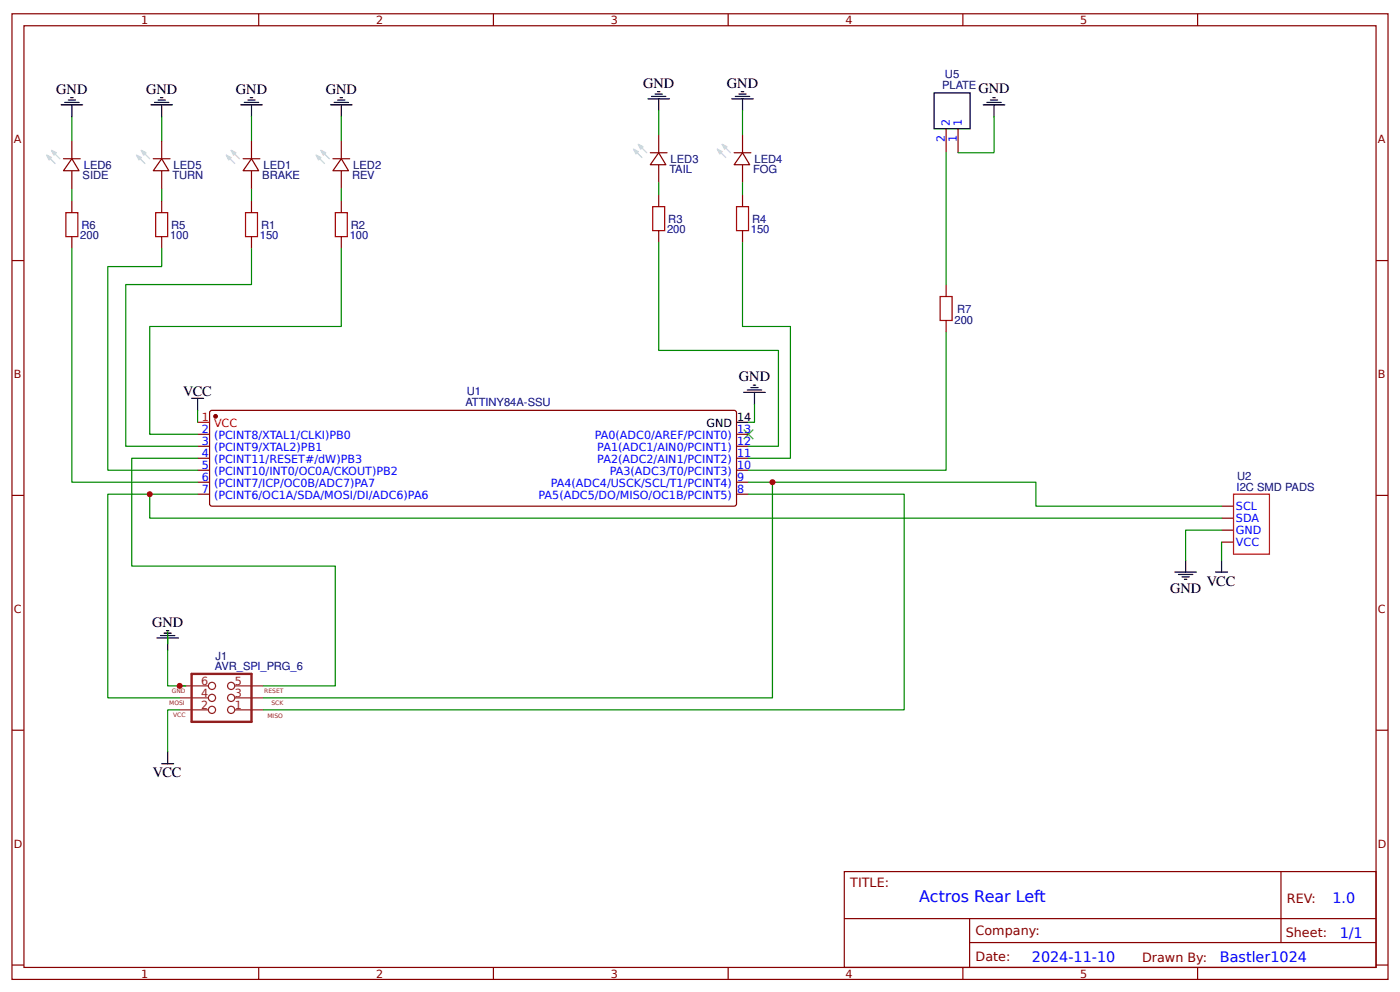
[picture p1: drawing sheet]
<svg xmlns="http://www.w3.org/2000/svg" width="309mm" height="219mm" viewBox="0 0 309 219" stroke-linecap="round" stroke-linejoin="round" font-family="sans-serif">
<g fill="none" stroke="#800" stroke-width=".26">
<path d="M2.6 3h304.1v213.3h-304.1zM5.3 5.7h298.7v208h-298.7zM57.1 3v2.7M109 3v2.7M160.9 3v2.7M212.7 3v2.7M264.6 3v2.7M14 35.1h3.7M15.9 35.1l1.6 2.6h-3.5zM15.9 31.1v4M15.9 37.7v4M33.9 35.1h3.7"/>
<path d="M35.7 35.1l1.6 2.6h-3.4zM35.7 31.1v4M35.7 37.7v4M53.7 35.1h3.7M55.6 35.1l1.5 2.6h-3.4zM55.6 31.1v4M55.6 37.7v4M73.6 35.1h3.7M75.4 35.1l1.6 2.6h-3.4zM75.4 31.1v4M75.4 37.7v4M143.7 33.7h3.7"/>
<path d="M145.5 33.7l1.6 2.7h-3.4zM145.5 29.8v3.9M145.5 36.4v3.9M162.2 33.7h3.7M164 33.7l1.6 2.7h-3.4zM164 29.8v3.9M164 36.4v3.9M209 28.4v5.3M211.7 28.4v5.3M2.6 57.5h2.7M15.9 44.3v2.7M15.9 52.3v2.6"/>
<path d="M35.7 44.3v2.7M35.7 52.3v2.6M55.6 44.3v2.7M55.6 52.3v2.6M75.4 44.3v2.7M75.4 52.3v2.6M145.5 43v2.6M145.5 50.9v2.7M164 43v2.6M164 50.9v2.7M304 57.5h2.7M209 62.8v2.7"/>
<path d="M209 70.8v2.6M43.7 95.9h2.6M43.7 98.6h2.6M46.6 90.7l115.6-.1 .3 .1 .2 .4v20.2l-.1 .2-.4 .3h-115.4l-.2-.1-.3-.4v-20.2zM162.7 95.9h2.7M162.7 98.6h2.7M2.6 109.4h2.7M43.7 101.2h2.6M43.7 103.8h2.6M43.7 106.5h2.6M43.7 109.1h2.6M162.7 101.2h2.7"/>
<path d="M162.7 103.8h2.7M162.7 106.5h2.7M162.7 109.1h2.7M269.9 119.7h2.6M269.9 117.1h2.6M269.9 114.4h2.6M269.9 111.8h2.6M304 109.4h2.7M2.6 161.3h2.7M304 161.3h2.7M186.5 192.5h117.5v21.2h-117.5zM283 192.5v15.7"/>
<path d="M2.6 213.1h2.7M57.1 213.7v2.6M109 213.7v2.6M160.9 213.7v2.6M186.6 202.9h117.3M212.7 213.7v2.6M214.2 208.2h89.7M214.2 202.9v10.6M264.6 213.7v2.6M304 213.1h2.7"/>
</g>
<path d="M164.3 94.9l2.1 2.1zM166.4 94.9l-2.1 2.1z" fill="#000" stroke="#3c3" stroke-width=".26"/>
<circle cx="47.6" cy="91.9" r=".4" fill="#800" stroke="#800" stroke-width=".26"/>
<path d="M43.7 93.3h2.6M272.5 109.1h8v13.3h-8z" fill="none" stroke="#f00" stroke-width=".26"/>
<g fill="none" stroke="#000" stroke-width=".26">
<path d="M13.5 23.2h4.8M14.3 22.6h3.2M15.1 22.1h1.6M15.6 21.6h.5M15.9 23.2v2.6M33.3 23.2h4.8M34.1 22.6h3.2M34.9 22.1h1.6M35.5 21.6h.5M35.7 23.2v2.6M53.2 23.2h4.7M54 22.6h3.1"/>
<path d="M54.8 22.1h1.6M55.3 21.6h.5M55.6 23.2v2.6M73 23.2h4.8M73.8 22.6h3.2M74.6 22.1h1.6M75.1 21.6h.6M75.4 23.2v2.6M143.1 21.8h4.8M143.9 21.3h3.2M144.7 20.8h1.6M145.3 20.2h.5"/>
<path d="M145.5 21.8v2.7M161.7 21.8h4.7M162.5 21.3h3.1M163.2 20.8h1.6M163.8 20.2h.5M164 21.8v2.7M206.4 20.5h7.9v7.9h-7.9zM217.2 23.2h4.8M218 22.6h3.2M218.8 22.1h1.6M219.3 21.6h.6M219.6 23.2v2.6"/>
<path d="M42.3 88h2.7M43.7 88v2.6M162.7 93.3h2.7M164.3 86.7h4.8M165.1 86.1h3.2M165.9 85.6h1.6M166.4 85.1h.6M166.7 86.7v2.6M36.2 139.8h1.6M36.8 139.3h.5M259.6 126.3h4.7M260.3 126.9h3.2"/>
<path d="M261.1 127.4h1.6M261.7 127.9h.5M261.9 123.7v2.6M268.6 126.3h2.6M269.9 123.7v2.6M34.7 140.9h4.7M35.5 140.4h3.1M37 140.9v2.6M35.7 168.7h2.7M37 166v2.7"/>
</g>
<path d="M42.3 148.8h13.3v10.6h-13.3z" fill="none" stroke="#8d2323" stroke-width=".53"/>
<g fill="none" stroke="#8d2323" stroke-width=".26">
<path d="M39.7 156.8h6.3M39.7 154.1h6.3M39.7 151.5h6.3M51.9 156.8h6.3M51.9 154.1h6.3M51.9 151.5h6.3"/>
<circle cx="46.8" cy="156.8" r=".79"/>
<circle cx="46.8" cy="154.1" r=".79"/>
<circle cx="46.8" cy="151.5" r=".79"/>
<circle cx="51.1" cy="154.1" r=".79"/>
<circle cx="51.1" cy="156.8" r=".79"/>
<circle cx="51.1" cy="151.5" r=".79"/>
</g>
<g fill="none" stroke="#080" stroke-width=".26">
<path d="M15.9 25.8v5.3M35.7 25.8v5.3M55.6 25.8v5.3M75.4 25.8v5.3M145.5 24.5v5.3M164 24.5v5.3M209 33.7v29.1M219.6 25.8v7.9h-7.9M15.9 54.9v51.6h27.8M15.9 41.7v2.6M35.7 54.9v4h-11.9v44.9h19.9M35.7 41.7v2.6"/>
<path d="M55.6 54.9v7.9h-27.8v35.8h15.9M55.6 41.7v2.6M75.4 54.9v17.2h-42.3v23.8h10.6M75.4 41.7v2.6M145.5 53.6v23.8h26.5v21.2h-6.6M145.5 40.3v2.7M164 53.6v18.5h10.6v29.1h-9.2M164 40.3v2.7M209 73.4v30.4h-43.6M43.7 90.6v2.7M166.7 89.3v4h-1.3M33.1 109.1v5.3h236.8"/>
<path d="M43.7 109.1h-19.9v45h15.9M43.7 101.2h-14.6v23.8h45v26.5h-15.9M165.4 109.1h34.4v47.7h-141.6M165.4 106.5h63.5v5.3h41M170.7 106.5v47.6h-112.5M269.9 117.1h-8v6.6M269.9 119.7v4M37 139.6v2.6M37 143.5v8h4M39.7 156.8h-2.7v9.2"/>
</g>
<g fill="none" stroke="#ccc" stroke-width=".26">
<path d="M10.3 34.3l1.1 .5-.6 .5zM10.3 34.3l1.9 1.8M11.4 33.2l1 .5-.5 .6zM11.4 33.2l1.8 1.9M30.2 34.3l1 .5-.5 .5zM30.2 34.3l1.8 1.8M31.2 33.2l1.1 .5-.6 .6zM31.2 33.2l1.9 1.9M50 34.3l1.1 .5-.6 .5zM50 34.3l1.9 1.8M51.1 33.2l1 .5-.5 .6zM51.1 33.2l1.8 1.9"/>
<path d="M69.8 34.3l1.1 .5-.5 .5zM69.8 34.3l1.9 1.8M70.9 33.2l1.1 .5-.6 .6zM70.9 33.2l1.9 1.9M140 32.9l1 .6-.5 .5zM140 32.9l1.8 1.9M141 31.9l1.1 .5-.5 .5zM141 31.9l1.9 1.8M158.5 32.9l1 .6-.5 .5zM158.5 32.9l1.8 1.9M159.5 31.9l1.1 .5-.5 .5zM159.5 31.9l1.9 1.8"/>
</g>
<path d="M14.6 47h2.6v5.3h-2.6zM34.4 47h2.6v5.3h-2.6zM54.2 47h2.7v5.3h-2.7zM74.1 47h2.6v5.3h-2.6zM144.2 45.6h2.6v5.3h-2.6zM162.7 45.6h2.7v5.3h-2.7zM207.7 65.5h2.6v5.3h-2.6z" fill="none" stroke="#a00000" stroke-width=".26"/>
<g fill="#c00">
<circle cx="170.7" cy="106.5" r=".66"/>
<circle cx="39.7" cy="151.5" r=".66"/>
<circle cx="33.1" cy="109.1" r=".66"/>
</g>
<text font-size="3.5" fill="#00f" x="203.1" y="199.3">Actros Rear Left</text>
<g font-size="3.2">
<text x="12.4" y="20.7">GND</text>
<text x="32.3" y="20.7">GND</text>
<text x="52.1" y="20.7">GND</text>
<text x="72" y="20.7">GND</text>
<text x="142.1" y="19.4">GND</text>
<text x="160.6" y="19.4">GND</text>
<text x="216.2" y="20.5">GND</text>
<text x="40.5" y="87.4">VCC</text>
<text x="163.2" y="84.2">GND</text>
<text x="258.5" y="131">GND</text>
<text x="266.6" y="129.4">VCC</text>
<text x="33.6" y="138.4">GND</text>
<text x="33.8" y="171.7">VCC</text>
</g>
<g font-size="3.2" fill="#00f">
<text x="294.4" y="199.4">1.0</text>
<text x="296" y="207.2">1/1</text>
<text x="228" y="212.5">2024-11-10</text>
<text x="269.5" y="212.4">Bastler1024</text>
</g>
<g font-size="2.8" fill="#800">
<text x="187.9" y="195.9">TITLE:</text>
<text x="284.3" y="199.4">REV:</text>
<text x="215.5" y="206.6">Company:</text>
<text x="284.1" y="207">Sheet:</text>
<text x="215.5" y="212.3">Date:</text>
<text x="252.3" y="212.4">Drawn By:</text>
</g>
<g font-size="2.5" fill="#800">
<text x="31.2" y="5.3">1</text>
<text x="83.1" y="5.3">2</text>
<text x="134.9" y="5.3">3</text>
<text x="186.8" y="5.3">4</text>
<text x="238.7" y="5.3">5</text>
<text x="3" y="31.6">A</text>
<text x="304.4" y="31.6">A</text>
<text x="3" y="83.5">B</text>
<text x="304.4" y="83.5">B</text>
<text x="3" y="135.3">C</text>
<text x="304.4" y="135.3">C</text>
<text x="3" y="187.2">D</text>
<text x="304.4" y="187.2">D</text>
<text x="31.2" y="215.9">1</text>
<text x="83.1" y="215.9">2</text>
<text x="134.9" y="215.9">3</text>
<text x="186.8" y="215.9">4</text>
<text x="238.7" y="215.9">5</text>
</g>
<g font-size="2.5" fill="#000080">
<text x="208.8" y="17.3">U5</text>
<text x="208.2" y="19.7">PLATE</text>
<text x="148.2" y="35.9">LED3</text>
<text x="166.7" y="35.9">LED4</text>
<text x="18.3" y="39.6">SIDE</text>
<text x="18.5" y="37.2">LED6</text>
<text x="38.1" y="39.6">TURN</text>
<text x="38.4" y="37.2">LED5</text>
<text x="57.9" y="39.6">BRAKE</text>
<text x="58.2" y="37.2">LED1</text>
<text x="77.8" y="39.6">REV</text>
<text x="78.1" y="37.2">LED2</text>
<text x="147.9" y="38.3">TAIL</text>
<text x="166.4" y="38.3">FOG</text>
<text x="17.7" y="52.9">200</text>
<text x="18" y="50.5">R6</text>
<text x="37.6" y="52.9">100</text>
<text x="37.8" y="50.5">R5</text>
<text x="57.4" y="52.9">150</text>
<text x="57.7" y="50.5">R1</text>
<text x="77.3" y="52.9">100</text>
<text x="77.5" y="50.5">R2</text>
<text x="147.4" y="51.5">200</text>
<text x="147.6" y="49.1">R3</text>
<text x="165.9" y="51.5">150</text>
<text x="166.2" y="49.1">R4</text>
<text x="210.9" y="71.5">200</text>
<text x="211.5" y="69">R7</text>
<text x="102.8" y="89.7">ATTINY84A-SSU</text>
<text x="103.1" y="87.3">U1</text>
<text x="273.3" y="106">U2</text>
<text x="273.2" y="108.3">I2C SMD PADS</text>
<text x="47.5" y="148">AVR_SPI_PRG_6</text>
<text x="47.6" y="145.7">J1</text>
</g>
<g font-size="2.5" fill="#00f">
<text x="209.8" y="27.9" transform="rotate(-90 209.8 27.9)">2</text>
<text x="212.5" y="27.9" transform="rotate(-90 212.5 27.9)">1</text>
<text x="208.8" y="31.3" transform="rotate(-90 208.8 31.3)">2</text>
<text x="211.4" y="31.3" transform="rotate(-90 211.4 31.3)">1</text>
<text x="44.6" y="95.6">2</text>
<text x="162.9" y="95.6">13</text>
<text x="44.6" y="98.3">3</text>
<text x="44.6" y="100.9">4</text>
<text x="47.3" y="97">(PCINT8/XTAL1/CLKI)PB0</text>
<text x="47.3" y="99.6">(PCINT9/XTAL2)PB1</text>
<text x="131.4" y="97">PA0(ADC0/AREF/PCINT0)</text>
<text x="132" y="99.6">PA1(ADC1/AIN0/PCINT1)</text>
<text x="162.9" y="100.9">11</text>
<text x="162.9" y="98.3">12</text>
<text x="44.6" y="103.6">5</text>
<text x="44.6" y="106.2">6</text>
<text x="47.3" y="102.3">(PCINT11/RESET#/dW)PB3</text>
<text x="47.3" y="104.9">(PCINT10/INT0/OC0A/CKOUT)PB2</text>
<text x="47.3" y="107.6">(PCINT7/ICP/OC0B/ADC7)PA7</text>
<text x="121.7" y="107.6">PA4(ADC4/USCK/SCL/T1/PCINT4)</text>
<text x="132" y="102.3">PA2(ADC2/AIN1/PCINT2)</text>
<text x="134.7" y="104.9">PA3(ADC3/T0/PCINT3)</text>
<text x="162.9" y="106.2">9</text>
<text x="162.9" y="103.6">10</text>
<text x="44.6" y="108.9">7</text>
<text x="47.3" y="110.2">(PCINT6/OC1A/SDA/MOSI/DI/ADC6)PA6</text>
<text x="119" y="110.2">PA5(ADC5/DO/MISO/OC1B/PCINT5)</text>
<text x="162.9" y="108.9">8</text>
<text x="273" y="112.6">SCL</text>
<text x="273" y="117.9">GND</text>
<text x="273" y="115.2">SDA</text>
<text x="273" y="120.5">VCC</text>
</g>
<g font-size="2.5" fill="#f00">
<text x="44.6" y="93">1</text>
<text x="47.3" y="94.3">VCC</text>
</g>
<g font-size="2.5">
<text x="156.1" y="94.3">GND</text>
<text x="162.9" y="93">14</text>
</g>
<g font-size="2.5" fill="#8d2323">
<text x="44.5" y="153.9">4</text>
<text x="44.5" y="151.2">6</text>
<text x="51.9" y="153.9">3</text>
<text x="51.9" y="151.2">5</text>
<text x="44.5" y="156.5">2</text>
<text x="51.9" y="156.5">1</text>
</g>
<g font-size="1.3" fill="#8d2323">
<text x="37.4" y="155.7">MOSI</text>
<text x="38" y="153.1">GND</text>
<text x="58.4" y="153.1">RESET</text>
<text x="60" y="155.7">SCK</text>
<text x="38.3" y="158.4">VCC</text>
<text x="59.1" y="158.6">MISO</text>
</g>
</svg>
